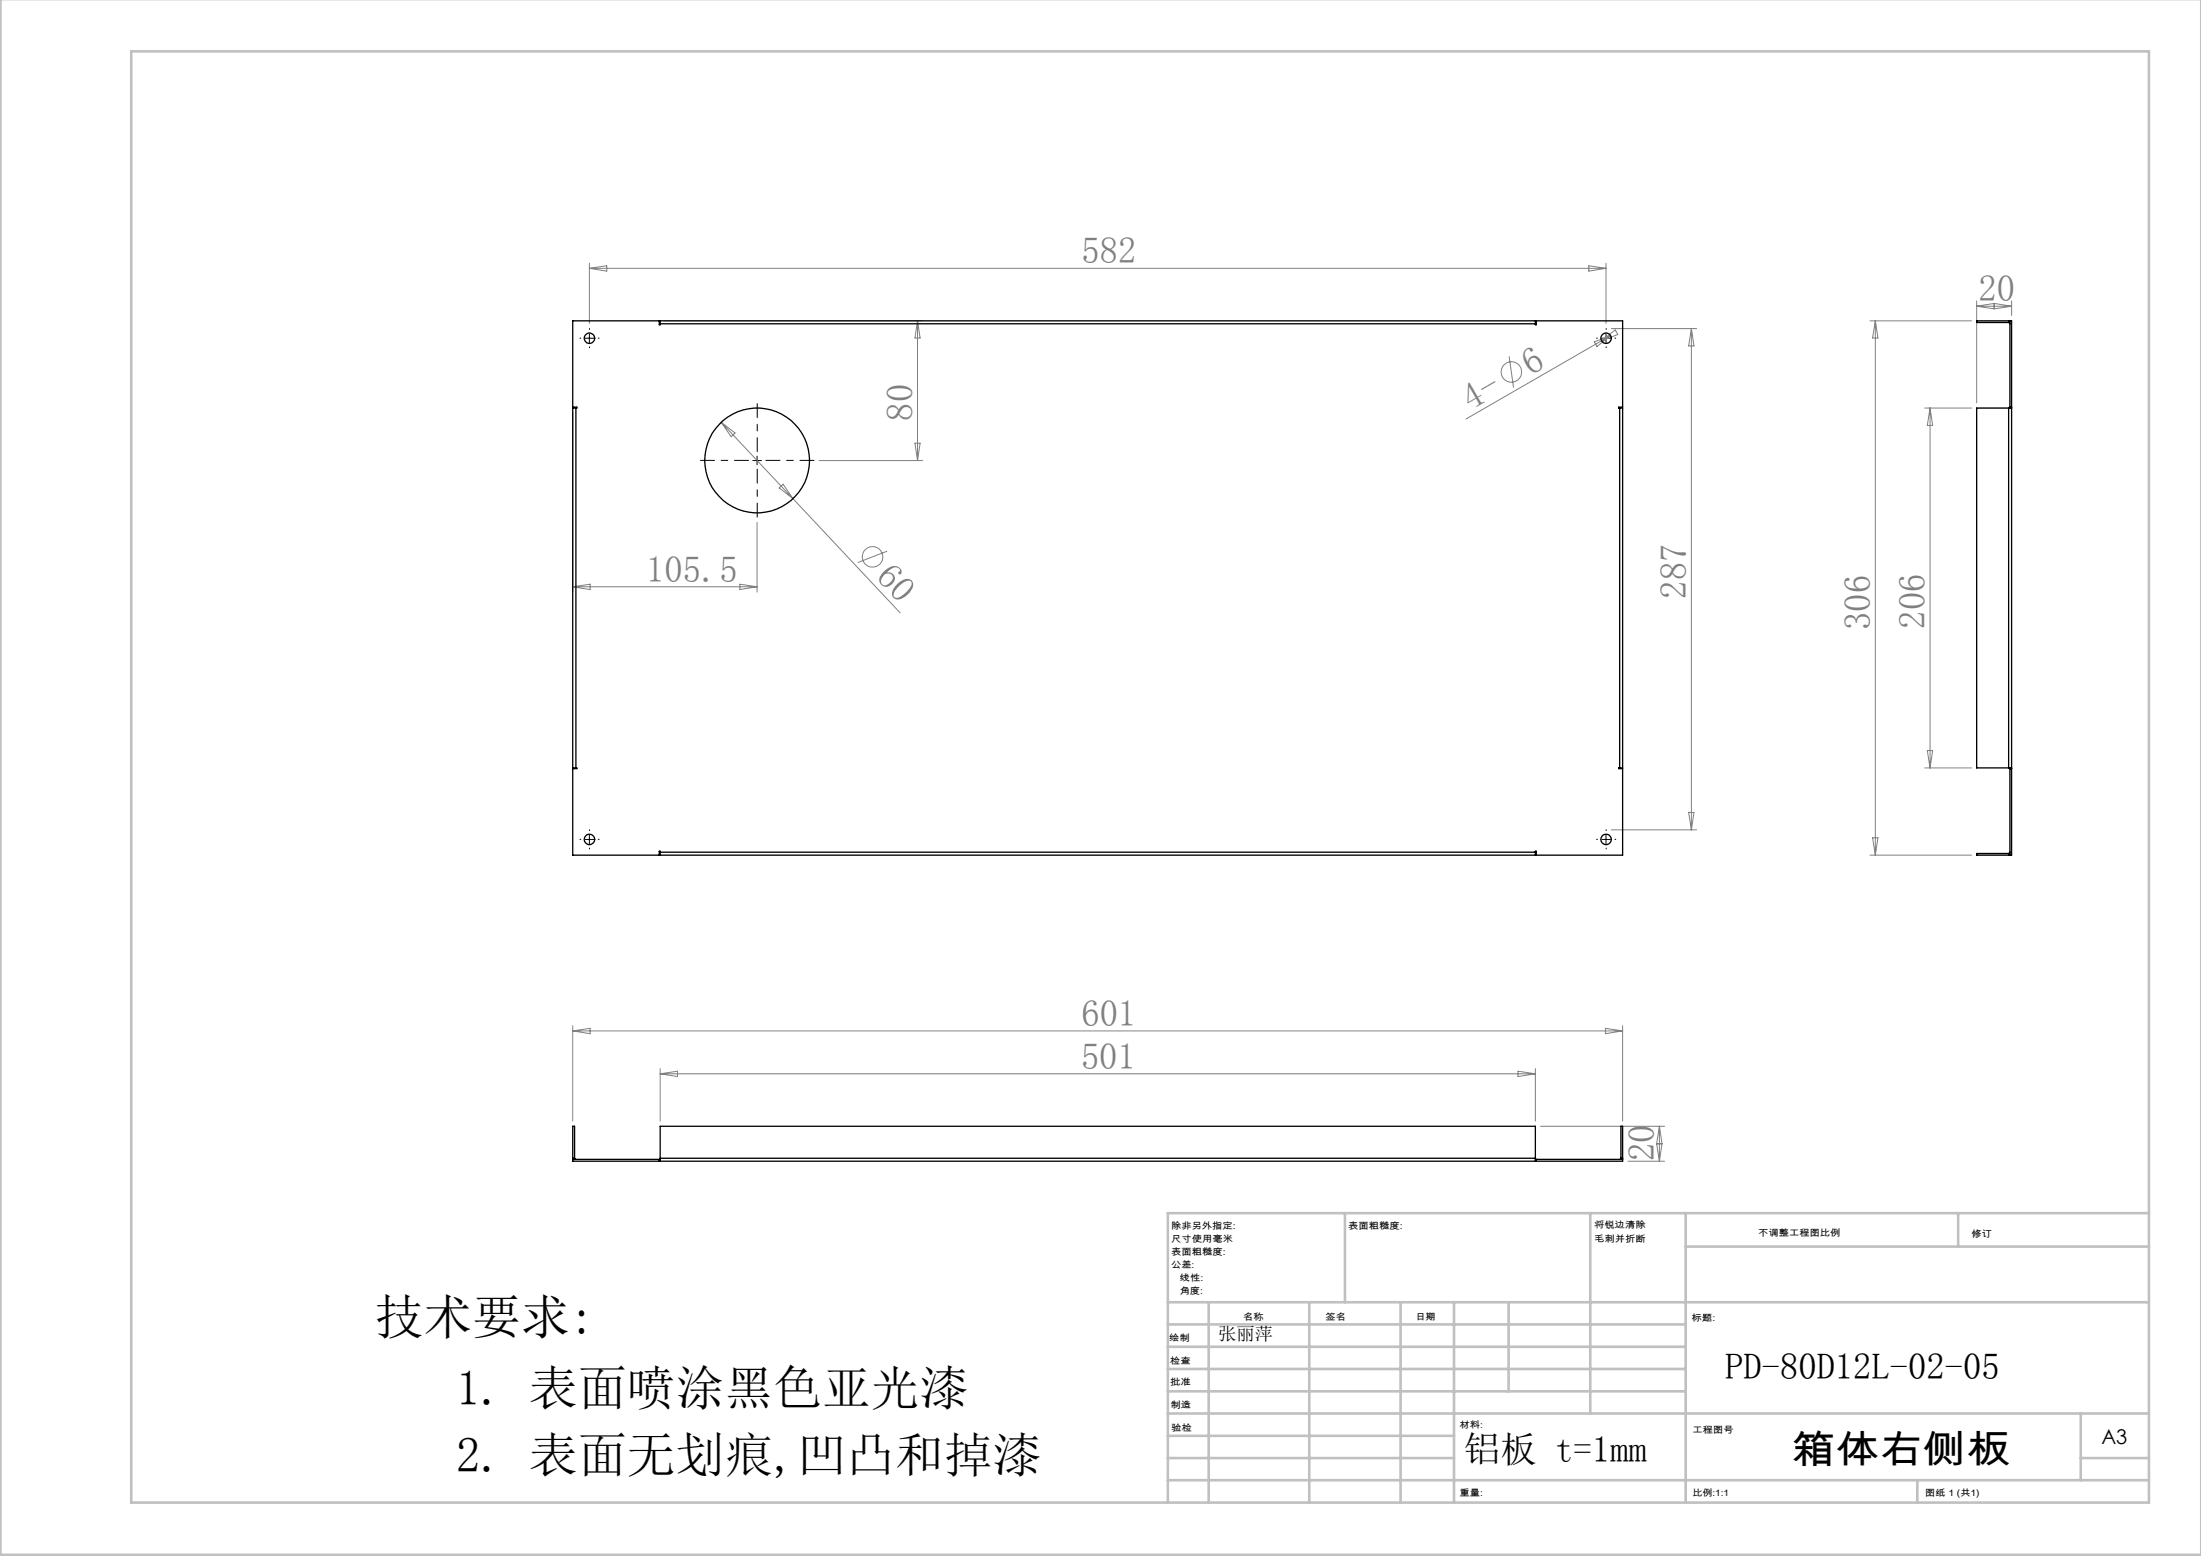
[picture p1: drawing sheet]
<svg xmlns="http://www.w3.org/2000/svg" width="420mm" height="297mm" viewBox="0 0 420 297" stroke-linecap="round" stroke-linejoin="round" font-family="sans-serif">
<g fill="none" stroke="#808080" stroke-width=".19">
<path d="M112.5 50.2v11.5M112.5 51.2h194M112.5 51.2l3.3-.5v1zM303.2 50.7l3.3 .5-3.3 .5zM306.5 50.2v11.5M377.2 57.4v19.5M377.2 58.5h6.7M377.2 58.5l3.3-.6v1zM380.6 57.9l3.3 .6-3.3 .4zM383.9 57.4v2.8M109.3 78.7v34.3M126.8 61.2h49.3"/>
<path d="M175.1 61.2l.5 3.3h-1zM175.1 61.2v26.7M288 68l.8 6M304.2 65.3l3.1-1.2-2.6 2zM305.6 65l-25.8 15M305.6 65l2.6-2 .5 .8zM307.3 64.1l-1.7 .9M307.5 62.7h16.2M322.8 62.7v95.7M322.8 62.7l.5 3.3h-1.1zM356.8 61.2h19.4M357.9 61.2v102"/>
<path d="M357.9 61.2l.5 3.3h-1.1zM367.3 77.9h8.9M368.3 77.9v68.7M368.3 77.9l.5 3.3h-1zM137.6 80.6l13.7 14.6M137.6 80.6l2.7 2.1-.8 .7zM144.5 99.7v13.3M148.7 93.1l.7-.7 1.9 2.8zM151.3 95.2l20.5 21.8M156.3 87.9h19.8M174.6 84.6h1l-.5 3.3zM109.3 112h35.2"/>
<path d="M109.3 112l3.3-.5v1zM141.2 111.5l3.3 .5-3.3 .5zM169.3 105.2l-5.6 2.2M307.5 158.4h16.2M322.2 155.1h1.1l-.5 3.3zM357.3 159.9h1.1l-.5 3.3zM367.3 146.6h8.9M367.8 143.3h1l-.5 3.3zM356.8 163.2h19.4M109.3 195.8v18.2M109.3 196.8l3.3-.5v1zM109.3 196.8h200.3"/>
<path d="M306.4 196.3l3.2 .5-3.2 .5zM309.6 195.8v18.2M126 204v10M126 205h167M126 205l3.3-.5v1zM289.7 204.5l3.3 .5-3.3 .5zM293 204v10M294 215h23.6M316.1 218.3h1l-.4 3.3zM316.7 215v6.6M316.7 215l.4 3.3h-1zM310.7 221.6h6.9"/>
<circle cx="288.4" cy="71" r="1.95"/>
<circle cx="166.5" cy="106.3" r="1.97"/>
</g>
<path d="M142.8 87.9h-9.1M144.5 86.2v-9.2M144.5 89.5v9.2M146.2 87.9h9.1" fill="none" stroke="#000" stroke-width=".19" stroke-dasharray="30.5 1.3 1.3 1.3" stroke-dashoffset="27.8"/>
<g fill="none" stroke="#000" stroke-width=".19" stroke-dasharray="30.5 1.3 1.3 1.3">
<path d="M110.8 64.5h-.1M112.5 62.9v-.2M112.5 66.2v.2M114.2 64.5h.1M304.8 64.5h-.1M306.5 62.9v-.2M306.5 66.2v.2M308.2 64.5h.1M112.5 158.5v-.1M306.5 158.5v-.1M110.8 160.2h-.1M112.5 161.9v.1"/>
<path d="M114.2 160.2h.1M304.8 160.2h-.1M306.5 161.9v.1M308.2 160.2h.1"/>
</g>
<path d="M111.7 64.6h1.6M112.5 63.7v1.7M305.6 64.6h1.7M306.5 63.7v1.7M143.7 87.9h1.6M144.5 87.1v1.6M112.5 159.4v1.7M306.5 159.4v1.7M111.7 160.2h1.6M305.6 160.2h1.7" fill="none" stroke="#000" stroke-width=".19"/>
<g fill="none" stroke="#c0c0c0" stroke-width=".5">
<path d="M.1 -.1v296.9h419.9M25 9.8h385.1v277h-385.1zM256.6 231.6v17M303.5 231.6v38.2M321.7 231.6v55.2M321.7 237.9h88.4M373.7 231.6v6.3M410.1 231.6h-187.3v55.2M222.8 248.6h187.3M222.8 257.1h98.9M222.8 252.8h98.9M230.6 248.6v38.2"/>
<path d="M249.8 248.6v38.2M267.3 248.6v38.2M277.5 248.6v38.2M287.9 248.6v17M222.8 265.6h98.9M222.8 261.3h98.9M222.8 278.3h54.7M222.8 274.1h54.7M222.8 269.8h187.3M397.1 278.3h13M397.1 269.8v12.7M222.8 282.5h187.3"/>
<path d="M365.9 282.5v4.3"/>
</g>
<g fill="none" stroke="#000" stroke-width=".25">
<path d="M109.9 77.9h-.6v68.7h.6M109.9 77.9v68.7M126 61.8v-.6h167v.6M126 61.8v.2h-.2v-.8h-16.5v16.5h.8v.2h-.2M126 61.8h167M293 61.8v.2h.2v-.8h16.4v16.5h-.7v.2h.2M309.1 77.9h.5v68.7h-.5M309.1 77.9v68.7M383.3 77.9h.6M383.3 61.2l.2 .1M383.3 61.6l.2 .2M383.3 61.2h-6.1v.4h6.1"/>
<path d="M383.3 77.9h-6.1v68.7h6.1M383.3 61.2v.4M383.3 77.9v68.7M383.5 61.2h.4v102h-.4v-16.6M383.5 77.7h.4M383.5 61.2v16.7M109.9 146.6h.2v.1h-.8v16.5h16.5v-.7h.2v.2M309.1 146.6h-.2v.1h.7v16.5h-16.4v-.7h-.2v.2M383.3 146.6h.6M383.5 146.7h.4M126 162.7v.5h167v-.5M126 162.7h167"/>
<path d="M383.3 162.9h-6.1v.3h6.1M383.3 162.9v.3M383.5 163.2h-.2M383.5 162.7l-.2 .2M109.3 221.1l.1 .2M109.3 221.1v-6.1h.3v6.1M109.3 221.1h.3M109.6 221.1l.3 .2M125.8 221.3v.3M126 221.1v.5M126 221.1v-6.1h167v6.1M126 221.3h-16.7v.3h200.3v-.3h-16.6"/>
<path d="M126 221.1h167M293 221.1v.5M293.2 221.3v.3M309.3 221.1l-.2 .2M309.3 221.1v-6.1h.3v6.1M309.3 221.1h.3M309.6 221.1v.2"/>
<circle cx="112.5" cy="64.6" r="1"/>
<circle cx="306.5" cy="64.6" r="1"/>
<circle cx="144.5" cy="87.9" r="10"/>
<circle cx="112.5" cy="160.2" r="1"/>
<circle cx="306.5" cy="160.2" r="1"/>
</g>
<g font-size="9.3">
<text x="71.5" y="254.6">技术要求:</text>
<text x="87" y="268.3">1. 表面喷涂黑色亚光漆</text>
<text x="87" y="280.9">2. 表面无划痕,凹凸和掉漆</text>
</g>
<text font-size="7.4" x="341.9" y="279.3">箱体右侧板</text>
<g font-size="7" fill="#808080">
<text x="206.4" y="50.2">582</text>
<text x="377.6" y="57.4">20</text>
<text x="292.1" y="71.8" transform="rotate(-30 292.1 71.8)">6</text>
<text x="174.1" y="80.3" transform="rotate(-90 174.1 80.3)">80</text>
<text x="280.7" y="78.4" transform="rotate(-30 280.7 78.4)">4-</text>
<text x="123.3" y="111">105.5</text>
<text x="166.9" y="110.3" transform="rotate(47 166.9 110.3)">60</text>
<text x="321.8" y="114.3" transform="rotate(-90 321.8 114.3)">287</text>
<text x="356.9" y="120.3" transform="rotate(-90 356.9 120.3)">306</text>
<text x="367.3" y="120" transform="rotate(-90 367.3 120)">206</text>
<text x="206.4" y="195.8">601</text>
<text x="206.3" y="204">501</text>
<text x="315.7" y="221.6" transform="rotate(-90 315.7 221.6)">20</text>
</g>
<g font-size="7">
<text x="329.2" y="263.2">PD-80D12L-02-05</text>
<text x="279.3" y="279.1">铝板 t=1mm</text>
</g>
<text font-size="3.9" x="401" y="275.7">A3</text>
<text font-size="3.5" x="232.4" y="255.7">张丽萍</text>
<g font-size="1.7">
<text x="223.5" y="234.6">除非另外指定:</text>
<text x="223.5" y="237.1">尺寸使用毫米</text>
<text x="223.5" y="239.6">表面粗糙度:</text>
<text x="257.3" y="234.6">表面粗糙度:</text>
<text x="304.2" y="234.5">将锐边清除</text>
<text x="304.2" y="237">毛刺并折断</text>
<text x="335.5" y="235.9">不调整工程图比例</text>
<text x="376.2" y="236.1">修订</text>
<text x="223.5" y="242.1">公差:</text>
<text x="225.1" y="244.6">线性:</text>
<text x="225.1" y="247.1">角度:</text>
<text x="237.2" y="252">名称</text>
<text x="252.9" y="251.9">签名</text>
<text x="270.1" y="251.9">日期</text>
<text x="223.1" y="256">绘制</text>
<text x="322.8" y="252.2">标题:</text>
<text x="223.3" y="260.3">检查</text>
<text x="223.3" y="264.4">批准</text>
<text x="223.3" y="268.7">制造</text>
<text x="223.6" y="273.1">验检</text>
<text x="278.5" y="272.5">材料:</text>
<text x="323" y="273.6">工程图号</text>
<text x="278.5" y="285.5">重量:</text>
<text x="323" y="285.6">比例:1:1</text>
<text x="367.4" y="285.6">图纸 1 (共1)</text>
</g>
</svg>
